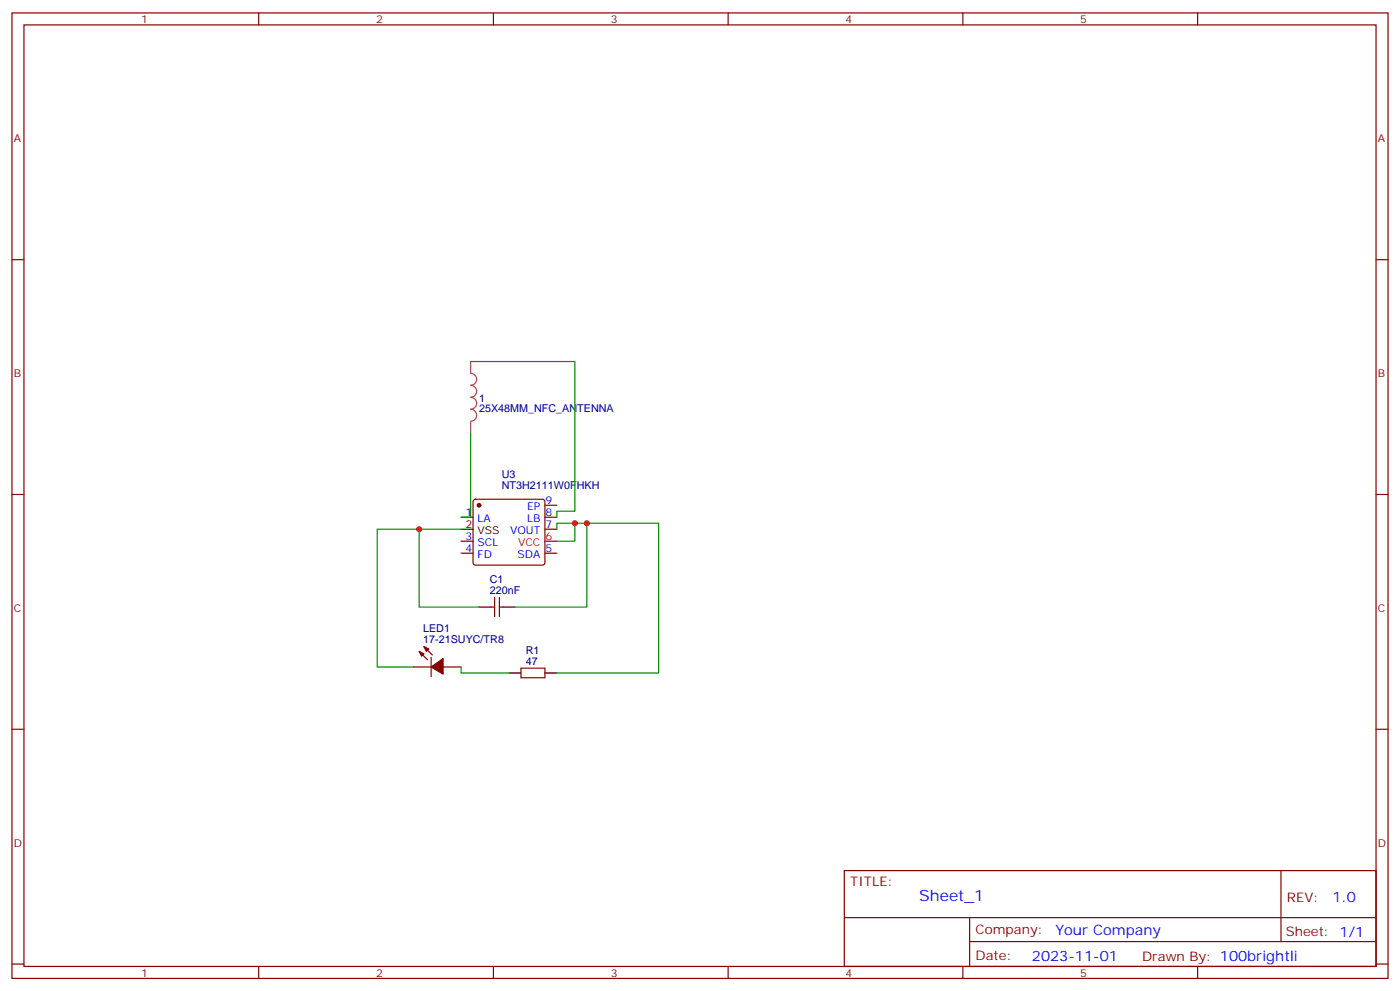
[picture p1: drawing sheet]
<svg xmlns="http://www.w3.org/2000/svg" width="412mm" height="292mm" viewBox="0 0 412 292" stroke-linecap="round" stroke-linejoin="round" font-family="sans-serif">
<g fill="none" stroke="#870000" stroke-width=".35">
<path d="M3.5 3.8h405.4v284.3h-405.4zM7.1 7.3h398.2v277.3h-398.2zM76.2 3.8v3.5M145.3 3.8v3.5M214.5 3.8v3.5M283.6 3.8v3.5M352.8 3.8v3.5M3.5 76.5h3.6M405.3 76.5h3.6M3.5 145.6h3.6M135.8 152.3h3.5M135.8 159.4h3.5"/>
<path d="M139.6 147.2l.5-.2h19.7l.5 .2 .2 .5v18l-.2 .5-.5 .2h-19.7l-.5-.2-.3-.5v-18zM160.5 148.8h3.5M160.5 152.3h3.5M160.5 155.9h3.5M405.3 145.6h3.6M135.8 162.9h3.5M144.6 178.8h1.1M145.7 176v5.6M147.1 176v5.6M147.1 178.8h1.1M160.5 162.9h3.5M121.7 196.4h5.3"/>
<path d="M123.5 191.8l2.4 2.5M124.9 190.4l2.5 2.5M127 193.6v5.6M130.5 196.4h5.3M153.5 196.8h7v2.8h-7zM3.5 214.8h3.6M405.3 214.8h3.6M248.7 256.4h156.6v28.2h-156.6zM377.3 256.4v20.9M248.7 270.2h156.5M285.6 277.3h119.6M285.6 270.2v14.2"/>
<path d="M3.5 283.9h3.6M76.2 284.6v3.5M145.3 284.6v3.5M214.5 284.6v3.5M283.6 284.6v3.5M352.8 284.6v3.5M405.3 283.9h3.6"/>
</g>
<path d="M160.5 159.4h3.5" fill="none" stroke="#f00" stroke-width=".35"/>
<path d="M135.8 155.9h3.5M141.1 178.8h3.5M148.2 178.8h3.5M149.9 198.2h3.6M160.5 198.2h3.5" fill="none" stroke="#000" stroke-width=".35"/>
<g fill="#870000" stroke="#870000" stroke-width=".35">
<path d="M123.5 191.8l1.4 .7-.7 .8z"/>
<path d="M124.9 190.4l1.4 .7-.7 .7z"/>
<path d="M127 196.4l3.5-2.4v4.5z"/>
<circle cx="141.1" cy="148.8" r=".53"/>
</g>
<path d="M138.6 106.5v3.4a1.76 1.76 0 0 1 1.8 1.8 1.76 1.76 0 0 1-1.8 1.8 1.76 1.76 0 0 1 1.8 1.7 1.76 1.76 0 0 1-1.8 1.8 1.76 1.76 0 0 1 1.8 1.8 1.76 1.76 0 0 1-1.8 1.7 1.76 1.76 0 0 1 1.8 1.8 1.76 1.76 0 0 1-1.8 1.8M138.6 124.2v3.4" fill="none" stroke="#a64a4a" stroke-width=".35"/>
<path d="M138.6 106.5h30.7v44.1h-5.3v1.7M138.6 127.6v24.7h-2.8M123.5 155.9h-12.4v40.5h10.6M135.8 155.9h-12.3v22.9h17.6M164 155.9v-1.8h8.9v24.7h-21.2M169.3 154.1v5.3h-5.3M172.9 154.1h21.1v44.1h-30M135.8 196.4v1.8h14.1" fill="none" stroke="#008700" stroke-width=".35"/>
<g fill="#c00">
<circle cx="169.3" cy="154.1" r=".88"/>
<circle cx="172.9" cy="154.1" r=".88"/>
<circle cx="123.5" cy="155.9" r=".88"/>
</g>
<text font-size="4.6" fill="#00f" x="270.8" y="265.4">Sheet_1</text>
<g font-size="4.2" fill="#00f">
<text x="392.5" y="265.7">1.0</text>
<text x="310.9" y="275.2">Your Company</text>
<text x="304" y="283">2023-11-01</text>
</g>
<g font-size="3.9" fill="#800">
<text x="250.5" y="261">TITLE:</text>
<text x="379.1" y="265.7">REV:</text>
<text x="287.4" y="275.2">Company:</text>
<text x="378.7" y="275.8">Sheet: 1/1</text>
<text x="287.4" y="282.9">Date:</text>
<text x="336.4" y="282.9">Drawn By: 100brightli</text>
</g>
<g font-size="3.2" fill="#800">
<text x="41.6" y="6.8">1</text>
<text x="110.8" y="6.8">2</text>
<text x="179.9" y="6.8">3</text>
<text x="249.1" y="6.8">4</text>
<text x="318.2" y="6.8">5</text>
<text x="4.1" y="41.9">A</text>
<text x="405.9" y="41.9">A</text>
<text x="4.1" y="111.1">B</text>
<text x="405.9" y="111.1">B</text>
<text x="4.1" y="180.2">C</text>
<text x="405.9" y="180.2">C</text>
<text x="4.1" y="249.3">D</text>
<text x="405.9" y="249.3">D</text>
<text x="41.6" y="287.6">1</text>
<text x="110.8" y="287.6">2</text>
<text x="179.9" y="287.6">3</text>
<text x="249.1" y="287.6">4</text>
<text x="318.2" y="287.6">5</text>
</g>
<g font-size="3.2" fill="#000080">
<text x="141.1" y="118.2">1</text>
<text x="141.1" y="121.4">25X48MM_NFC_ANTENNA</text>
<text x="147.8" y="140.9">U3</text>
<text x="147.8" y="144.1">NT3H2111W0FHKH</text>
<text x="144.3" y="171.7">C1</text>
<text x="144.3" y="174.9">220nF</text>
<text x="124.6" y="189.4">17-21SUYC/TR8</text>
<text x="124.6" y="186.2">LED1</text>
<text x="154.9" y="195.7">47</text>
<text x="154.9" y="192.5">R1</text>
</g>
<g font-size="3.2" fill="#00f">
<text x="160.7" y="148.4">9</text>
<text x="137.2" y="152">1</text>
<text x="140.7" y="153.7">LA</text>
<text x="155.3" y="153.7">LB</text>
<text x="155.3" y="150.2">EP</text>
<text x="160.7" y="152">8</text>
<text x="160.7" y="155.5">7</text>
<text x="137.2" y="159">3</text>
<text x="140.7" y="160.8">SCL</text>
<text x="150.3" y="157.3">VOUT</text>
<text x="137.2" y="162.6">4</text>
<text x="140.7" y="164.3">FD</text>
<text x="152.4" y="164.3">SDA</text>
<text x="160.7" y="162.6">5</text>
</g>
<g font-size="3.2">
<text x="137.2" y="155.5">2</text>
<text x="140.7" y="157.3">VSS</text>
</g>
<g font-size="3.2" fill="#f00">
<text x="152.6" y="160.8">VCC</text>
<text x="160.7" y="159">6</text>
</g>
</svg>
